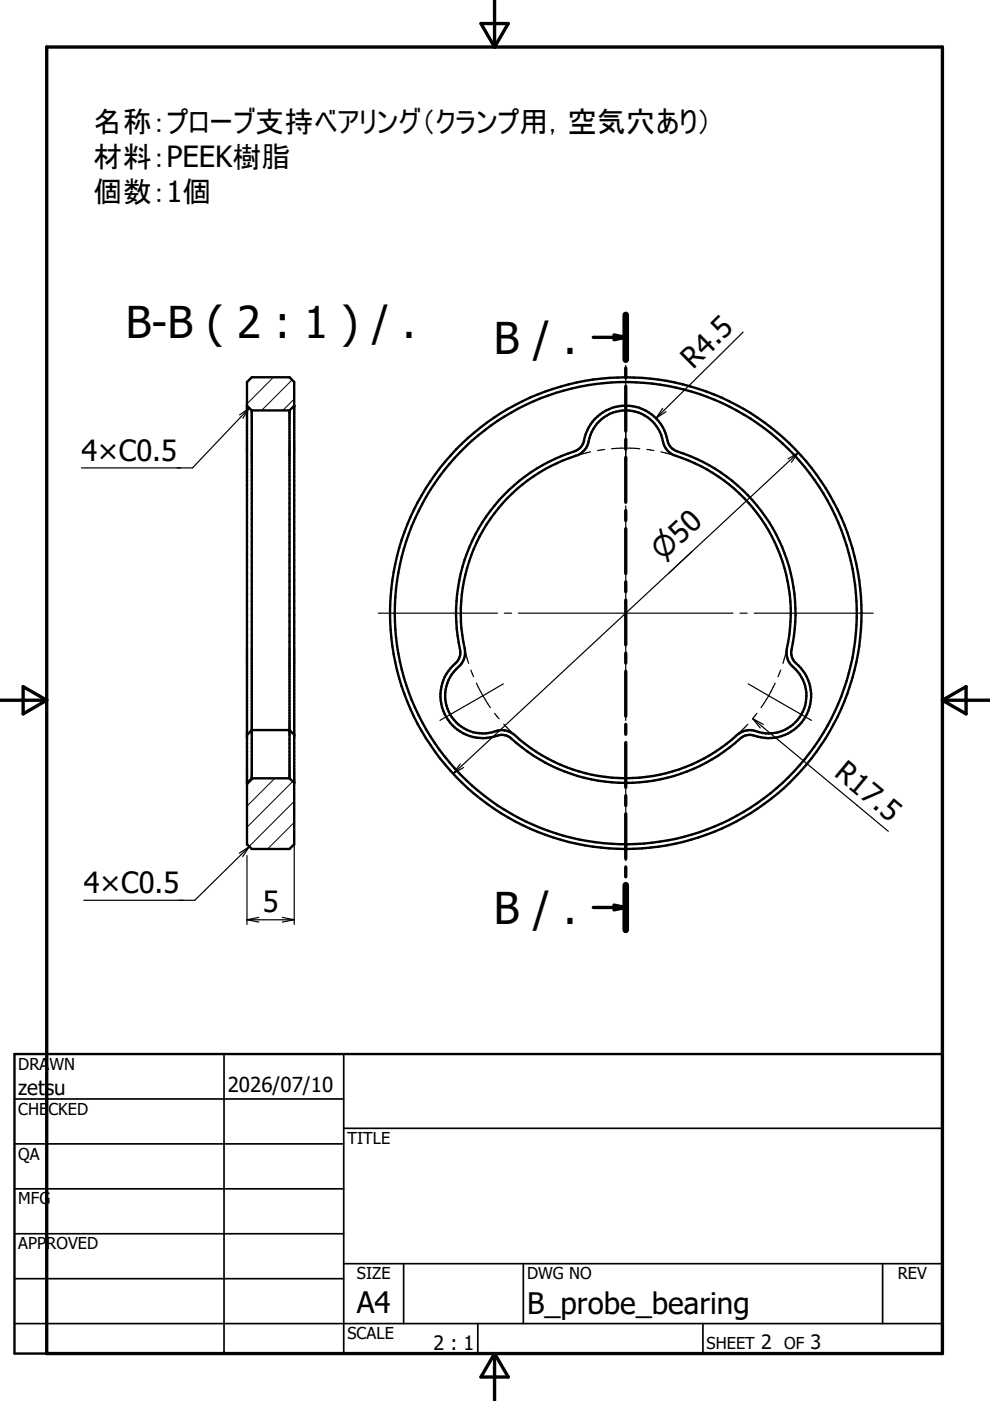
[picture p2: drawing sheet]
<svg xmlns="http://www.w3.org/2000/svg" width="210mm" height="297mm" viewBox="0 0 210 297" stroke-linecap="round" stroke-linejoin="round" font-family="sans-serif">
<path d="M53.5 80l-1.1 1.1M58 80l-5.6 5.6M61.9 80.6l-6.4 6.4M62.4 84.6l-2.4 2.4M53.8 165l-1.4 1.4M58.3 165l-5.9 5.9M62.1 165.7l-9.7 9.7M62.4 178.9l-1.1 1.1M62.4 174.4l-5.7 5.6M62.4 169.9l-9.6 9.6" fill="none" stroke="#000" stroke-width=".21"/>
<g fill="none" stroke="#000" stroke-width=".51">
<path d="M52.4 81l1-1h8l1 1v98l-1 1h-8l-1-1zM52.4 86l1 1M53.4 87h8M53.4 87v78M61.4 87v78M62.4 86l-1 1M106.8 104.9a36.1 36.1 0 0 1 15.4-9.4 3.3 3.3 0 0 0 1.8-2.8 9 9 0 0 1 9.3-6.7 9 9 0 0 1 8.3 7.8l.4 .7 .5 .6a5.3 5.3 0 0 0 2.4 1.1 36.2 36.2 0 0 1 22.8 42.3l.6 1.5a10.4 10.4 0 0 1 3.6 6.3 9 9 0 0 1-12.3 9.6l-.8-.1-.8 .2a5.7 5.7 0 0 0-2.2 1.6 36.2 36.2 0 0 1-48-1.5l-1.6-.3a9.4 9.4 0 0 1-10.8-2.6 9.1 9.1 0 0 1 1.4-12.8l.7-1.1 .1-.8a36.7 36.7 0 0 1 8.2-32.5zM107.6 105.6a37.1 37.1 0 0 1 15.4-9.4 4.3 4.3 0 0 0 2-3.3 8 8 0 0 1 8.3-5.9 8 8 0 0 1 7.4 7 3.8 3.8 0 0 0 2.6 2.6 35.1 35.1 0 0 1 23.5 41.4 4.3 4.3 0 0 0 1.9 3.9 8 8 0 0 1 .9 10.1 8 8 0 0 1-9.8 2.9 4.6 4.6 0 0 0-4.6 1.9 35 35 0 0 1-46.5-1.2 4.3 4.3 0 0 0-4.3-.4 8 8 0 0 1-9.2-4.2 8 8 0 0 1 2.4-9.9 4.7 4.7 0 0 0 .6-5 35.1 35.1 0 0 1 9.4-30.5zM52.4 155.8l1-1h8l1 1M53.4 165h8M53.4 165l-1 1M61.4 165l1 1"/>
<path d="M3.1 223.5h196.7v63.5h-196.7z"/>
<circle cx="132.7" cy="130" r="50"/>
<circle cx="132.7" cy="130" r="49"/>
</g>
<g fill="none" stroke="#000" stroke-width=".71">
<path d="M104.9 0v10M9.9 10h189.9v277h-189.9zM102 5h5.8l-2.9 5zM125.8 71.5h6.9M130.2 71l2.5 .5M132.7 66.8v9.5M132.7 78v2.1M132.7 71.5l-2.5 .5M132.7 81.9v9.5M132.7 93.1v2.1M132.7 97v9.5M132.7 108.2v2.1"/>
<path d="M132.7 112.1v9.5M132.7 123.4v2.1M132.7 127.2v9.5M132.7 138.5v2.1M-.1 148.5h10M4.9 145.6l5 2.9-5 2.9zM132.7 142.3v9.5M132.7 153.6v2.1M132.7 157.4v9.5M199.8 148.5h10M199.8 148.5l5-2.9v5.8zM132.7 168.7v2.1"/>
<path d="M132.7 172.6v9.5M125.8 192.4h6.9M130.2 191.9l2.5 .5M132.7 183.8v2.1M132.7 187.7v9.5M132.7 192.4l-2.5 .5M104.9 287v9.9M104.9 287l2.9 5h-5.8z"/>
</g>
<g fill="none" stroke="#000" stroke-width=".36">
<path d="M3.1 233h69.8M47.5 223.5v63.5M72.9 239.2h126.9M72.9 223.5v63.5M3.1 242.5h69.8M3.1 252.1h69.8M3.1 261.6h69.8M3.1 271.1h69.8M72.9 267.9h126.9M85.6 267.9v12.7M111 267.9v12.7M187.1 267.9v12.7"/>
<path d="M3.1 280.6h196.7M101.3 280.6v6.4M149 280.6v6.4"/>
</g>
<path d="M132.7 66.8v9.5M132.7 187.7v9.5" fill="none" stroke="#000" stroke-width="1.4"/>
<g fill="none" stroke="#000" stroke-width=".25">
<path d="M132.7 77.5v25.2M157.6 70.4l-18.5 18.3M52.9 86.5l-12.1 12.7h-23.5M52.9 86.5l-1.4 2.2M52.9 86.5l-2.1 1.5M125.2 95.8l-2.9 .8M128.2 95.3l-1.5 .2M129.7 95.1l2-.1 4 .1M137.2 95.3l1.4 .2M140.1 95.8l2.9 .8 4.6 1.8M140.5 86.6l-1.4 2.1M141.2 87.3l-2.1 1.4"/>
<path d="M149 99l1.3 .8M169.3 95.9l-73.2 68.1M169.3 95.9l-1.5 2.1M169.3 95.9l-2.2 1.4M132.7 104.2v1.5M132.7 107.3v45.4M146.7 116.9l-4.8 4.6M151.6 100.5l3.9 3M156.7 104.5l1 1.1M158.7 106.7l3.1 3.9M162.6 111.8l.7 1.4M164 114.5l1.9 4.6"/>
<path d="M80.2 130h25.3M98.6 137.8l.8 2.9M107 130h1.5M109.9 130h45.5M156.9 130h1.5M159.9 130h25.2M166.3 120.5l.4 1.5M167 123.4l.6 5M167.6 132.8l-.6 3.7-1 4.2M167.7 129.9l-.1 1.5M99.8 142.1l.6 1.4M101 144.8l1.4 2.7"/>
<path d="M102.4 147.5l-9.1 5.2M102.4 147.5l1.6 2.5M104.9 151.2l.9 1.2M106.7 145l-4.3 2.5M106.8 153.5l.7 .8a32.7 32.7 0 0 0 5.3 4.5M114 159.6l1.3 .8M132.7 154.2v1.5M132.7 157.3v25.2M151.3 159.6l-1.2 .8M158.6 153.5l-2.1 2.2-3.9 3.1M158.6 145l13.5 7.7M159.6 152.4l28.7 23.9"/>
<path d="M159.6 152.4l2.2 1.2M159.6 152.4l1.6 1.9M160.5 151.2l-.9 1.2M164.4 144.8l-1.4 2.7-1.6 2.5M165.5 142.1l-.5 1.4M52.4 179v.1M52.9 179.5l-11.6 11.4h-23.5M52.9 179.5l-1.4 2.1M52.9 179.5l-2.2 1.4M62.4 179v17M97.6 162l-1.5 2M98.3 162.7l-2.2 1.3"/>
<path d="M116.6 161.1l4.6 1.9M122.6 163.5l1.5 .4M125.5 164.3l4.9 .6M131.9 165h1.5M139.8 164.3l-4.9 .6M142.7 163.5l-1.4 .4M148.7 161.1l-4.5 1.9M52.4 195h10M52.4 195l2.5 .5M52.4 181.4v14.6M54.9 194.5l-2.5 .5M59.9 194.5l2.5 .5"/>
<path d="M62.4 195l-2.5 .5"/>
</g>
<g font-size="9.3">
<text x="26.6" y="71.6">B-B ( 2 : 1 ) / .</text>
<text x="104.7" y="75.1">B / .</text>
<text x="104.7" y="195.9">B / .</text>
</g>
<g font-size="6.3">
<text x="75.6" y="278.4">A4</text>
<text x="111.7" y="278.6">B_probe_bearing</text>
</g>
<g font-size="6.2">
<text x="19.8" y="28.1">名称：プローブ支持ベアリング（クランプ用，空気穴あり）</text>
<text x="19.8" y="35.5">材料：PEEK樹脂</text>
<text x="19.8" y="42.9">個数：1個</text>
<text x="146.9" y="78.5" transform="rotate(-45 146.9 78.5)">R4.5</text>
<text x="17.3" y="97.7">4×C0.5</text>
<text x="176.6" y="164.3" transform="rotate(40 176.6 164.3)">R17.5</text>
<text x="17.8" y="189.4">4×C0.5</text>
<text x="55.7" y="193.3">5</text>
</g>
<text font-size="5.9" x="140.6" y="118.9" transform="rotate(-43 140.6 118.9)">⌀50</text>
<g font-size="4.4">
<text x="3.9" y="232.2">zetsu</text>
<text x="48.3" y="231.5">2026/07/10</text>
</g>
<g font-size="4.2">
<text x="91.9" y="286.2">2 : 1</text>
<text x="161.4" y="286.1">2</text>
<text x="171.9" y="286.1">3</text>
</g>
<g font-size="3.5">
<text x="3.9" y="226.8">DRAWN</text>
<text x="3.9" y="236.3">CHECKED</text>
<text x="3.9" y="245.9">QA</text>
<text x="73.7" y="242.5">TITLE</text>
<text x="3.9" y="255.4">MFG</text>
<text x="3.9" y="264.9">APPROVED</text>
<text x="75.7" y="271.3">SIZE</text>
<text x="111.7" y="271.3">DWG NO</text>
<text x="190.4" y="271.2">REV</text>
<text x="73.7" y="284">SCALE</text>
<text x="149.8" y="286.1">SHEET</text>
<text x="166.3" y="286.1">OF</text>
</g>
</svg>
